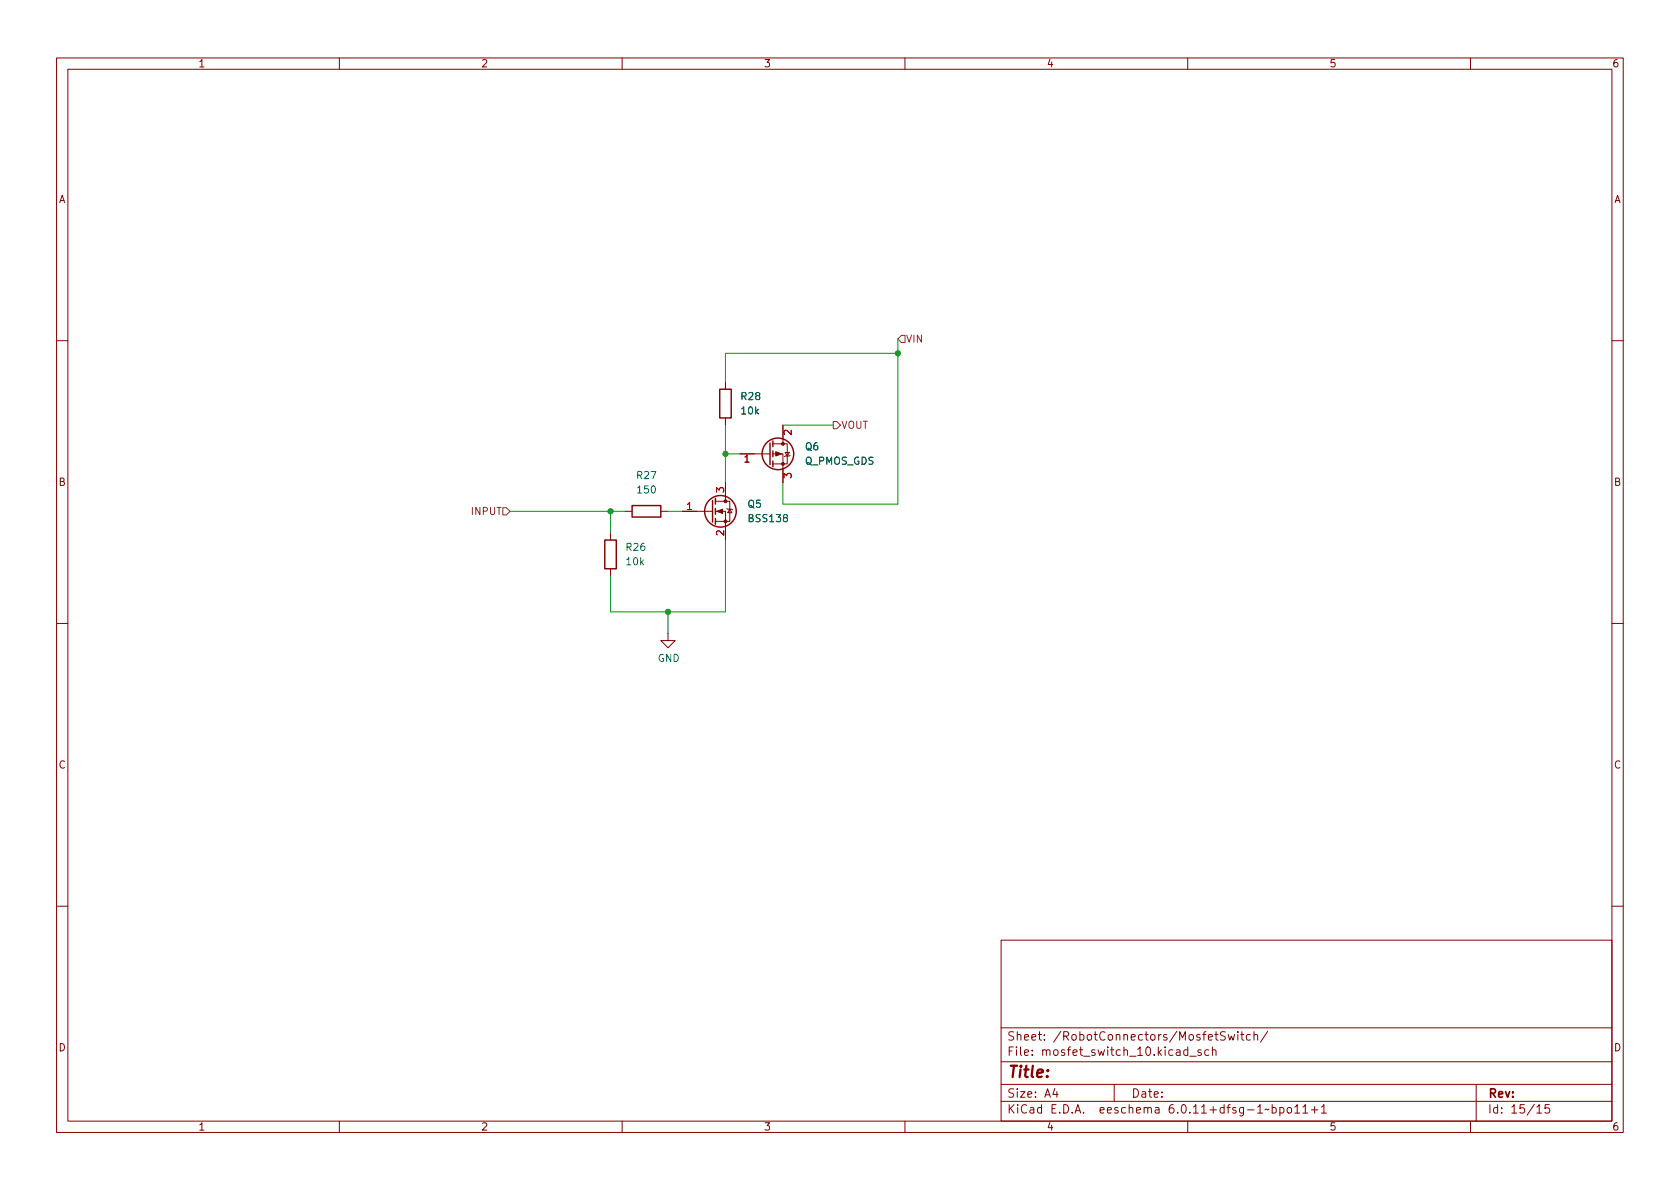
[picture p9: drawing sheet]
<svg xmlns="http://www.w3.org/2000/svg" width="297mm" height="210mm" viewBox="0 0 297 210" stroke-linecap="round" stroke-linejoin="round" font-family="sans-serif">
<g fill="none" stroke="#840000" stroke-width=".18">
<path d="M10 10.2h277v190.1h-277zM12 12.2h273v186.1h-273zM60 10.2v2M110 10.2v2M160 10.2v2M210 10.2v2M260 10.2v2M10 60.2h2M128.3 67.6v1.2M128.3 73.9v1.3M136.7 78.5h2.5v3.5h-2.5M138.4 75.2v3.3"/>
<path d="M285 60.2h2M107.9 94.2v1.3M110.5 90.4h1.3M116.8 90.4h1.3M120.6 90.4h5.4M126.5 90.4h1.8v5.1M126.5 88.6h2.5v3.6h-2.5M128.3 85.3v3.3M128.5 89.9l.2 .1h.7l.1 .2M129 90l.4 .7h-.7zM130.8 80.3h5.3M136.7 80.3h1.7v5"/>
<path d="M138.8 80h.8l-.4 .6zM139.7 80.5l-.1 .1h-.8l-.1 .2M10 110.2h2M107.9 100.6v1.2M118.1 112v1.3h1.3l-1.3 1.2-1.3-1.2h1.3M285 110.2h2M10 160.2h2M177 166.3h108v32h-108zM285 160.2h2M60 198.3v2M110 198.3v2M160 198.3v2"/>
<path d="M177 194.8h108M177 191.8h108M177 187.8h108M177 181.8h108M182.5 186.5v.1M182.5 185.7v.1M184.6 183.8v.1M184.6 183v.1M197 191.8v3M204.3 195.9h.6v.9M204.9 196.2l-.5 .1a.29 .29 0 0 0-.2 .2 .29 .29 0 0 0 .2 .3h.5M210 198.3v2"/>
<path d="M212.4 185.7l-.4-.1-.2 .2 .1 .3 .5 .1v.4h-.6M213.7 185.7l-.4-.1-.3 .3v.4l.1 .3h.6M214.4 185.8l.2-.2 .3 .1 .1 .9M214.4 185.1v1.5M217.1 182.9l.3 1 .3-.7 .3 .7 .3-1M218.9 182.4v.2M218.9 182.9v1M219.4 182.9h.5M219.6 182.4v1.3l.3 .2M221.1 183l-.5-.1-.2 .3v.4l.1 .3h.6M221.7 183.1l.2-.2 .4 .1 .1 .9M221.7 182.4v1.5"/>
<path d="M224.1 182.4l-1.2 1.9M228.9 196.8h.9M230.4 195.8l.4-.5v1.5M230.4 196.8h.8M231.9 196.3h1.1M232.4 195.7v1.1M233.6 195.8l.5-.5v1.5M233.6 196.8h.9M260 198.3v2M261 191.8v6.5M273.9 195.3h-.7l-.1 .7 .3-.1 .5 .1 .1 .2-.1 .5-.2 .1-.6-.1"/>
</g>
<g fill="none" stroke="#840000" stroke-width=".25">
<path d="M127.3 68.8h2v5.1h-2zM136.1 78.4v3.8M136.7 78v1M136.7 79.8v1M106.9 95.5h2.1v5.1h-2.1zM111.8 89.4h5v2h-5zM126 88.5v3.8M126.5 88.1v1M126.5 89.9v1M126.5 91.7v1M136.7 81.5v1"/>
<circle cx="127.4" cy="90.4" r="2.79"/>
<circle cx="137.5" cy="80.3" r="2.79"/>
</g>
<g fill="#840000" stroke="#840000" stroke-width=".18">
<path d="M137.2 79.9l1 .4-1 .3z"/>
<path d="M126.7 90.4l1.1-.4v.8z"/>
<circle cx="138.4" cy="82" r=".25"/>
<circle cx="138.4" cy="78.5" r=".25"/>
<circle cx="128.3" cy="92.2" r=".25"/>
<circle cx="128.3" cy="88.6" r=".25"/>
</g>
<path d="M139.9 76.1v.8l-.9-.8-.4 .2 .1 .5M131.7 80.8l.4-.3v1.2M138.6 84.5v-.8l.5 .4 .1-.3h.6l.1 .1-.1 .6" fill="none" stroke="#a90000" stroke-width=".18"/>
<path d="M138.8 91.5l-.3-.2 .1-.2 .2-.1 .3 .1 .1 .1v.2l-.6 .2-.1 .2 .1 .3 .2 .2h.2l.2-.3v-.2l-.2-.3" fill="none" stroke="#006464" stroke-width=".18"/>
<path d="M159.4 59.3h.6v1.3h-.6l-.7-.7zM147.3 74.5h.7l.6 .7-.6 .6h-.7zM88.9 89.8h.6l.7 .6-.7 .7h-.6z" fill="none" stroke="#725600" stroke-width=".18"/>
<path d="M158.7 59.9v29.2h-20.3v-3.8M128.3 75.2v10.1M138.4 75.2h8.9M158.7 62.5h-30.4v5.1M90.2 90.4h20.3M107.9 90.4v3.8M118.1 90.4h2.5M128.3 95.5v12.7h-20.4v-6.4M128.3 80.3h2.5M118.1 108.2v3.8" fill="none" stroke="#009600" stroke-width=".18"/>
<g fill="#009600" stroke="#009600" stroke-width=".18">
<circle cx="128.3" cy="80.3" r=".46"/>
<circle cx="107.9" cy="90.4" r=".46"/>
<circle cx="158.7" cy="62.5" r=".46"/>
<circle cx="118.1" cy="108.2" r=".46"/>
</g>
<text font-size="2.8" fill="#840000" x="178" y="191.2">Title:</text>
<g font-size="2.1" fill="#840000">
<text x="178" y="184.5">Sheet:</text>
<text x="186.2" y="184.5">/RobotConnectors/MosfetSwitch/</text>
<text x="178" y="187.2">File:</text>
<text x="184.4" y="187.2">mosfet_switch_10.kicad_sch</text>
<text x="178" y="197.4">KiCad</text>
<text x="178" y="194.6">Size:</text>
<text x="184.7" y="194.6">A4</text>
<text x="185.7" y="197.4">E.D.A.</text>
<text x="194.6" y="197.4">eeschema</text>
<text x="200" y="194.6">Date:</text>
<text x="207" y="197.4">6.0.11+dfsg-1~bpo11+1</text>
<text x="263" y="194.6">Rev:</text>
<text x="263" y="197.4">Id:</text>
<text x="267.1" y="197.4">15/15</text>
</g>
<g font-size="1.8" fill="#840000">
<text x="35" y="12.3">1</text>
<text x="85" y="12.3">2</text>
<text x="135" y="12.3">3</text>
<text x="185" y="12.3">4</text>
<text x="235" y="12.3">5</text>
<text x="285" y="12.3">6</text>
<text x="10.4" y="36.3">A</text>
<text x="285.4" y="36.3">A</text>
<text x="10.3" y="86.3">B</text>
<text x="285.3" y="86.3">B</text>
<text x="10.3" y="136.3">C</text>
<text x="285.3" y="136.3">C</text>
<text x="10.3" y="186.3">D</text>
<text x="285.3" y="186.3">D</text>
<text x="35" y="200.3">1</text>
<text x="85" y="200.3">2</text>
<text x="135" y="200.3">3</text>
<text x="185" y="200.3">4</text>
<text x="235" y="200.3">5</text>
<text x="285" y="200.3">6</text>
</g>
<g font-size="1.8" fill="#725600">
<text x="160.1" y="61">VIN</text>
<text x="148.7" y="76.2">VOUT</text>
<text x="83.1" y="91.4">INPUT</text>
</g>
<g font-size="1.8" fill="#006464">
<text x="130.8" y="71.1">R28</text>
<text x="130.8" y="73.7">10k</text>
<text x="142.2" y="80">Q6</text>
<text x="142.2" y="82.6">Q_PMOS_GDS</text>
<text x="112.4" y="85.1">R27</text>
<text x="112.4" y="87.6">150</text>
<text x="132.1" y="90.2">Q5</text>
<text x="132.1" y="92.7">BSS138</text>
<text x="110.5" y="97.8">R26</text>
<text x="110.5" y="100.3">10k</text>
<text x="116.2" y="117.4">GND</text>
</g>
<g font-size="1.8" fill="#a90000">
<text x="131.4" y="82.6">1</text>
<text x="128" y="87.3" transform="rotate(-90 128 87.3)">3</text>
<text x="121.2" y="90.2">1</text>
<text x="128" y="94.9" transform="rotate(-90 128 94.9)">2</text>
</g>
</svg>
